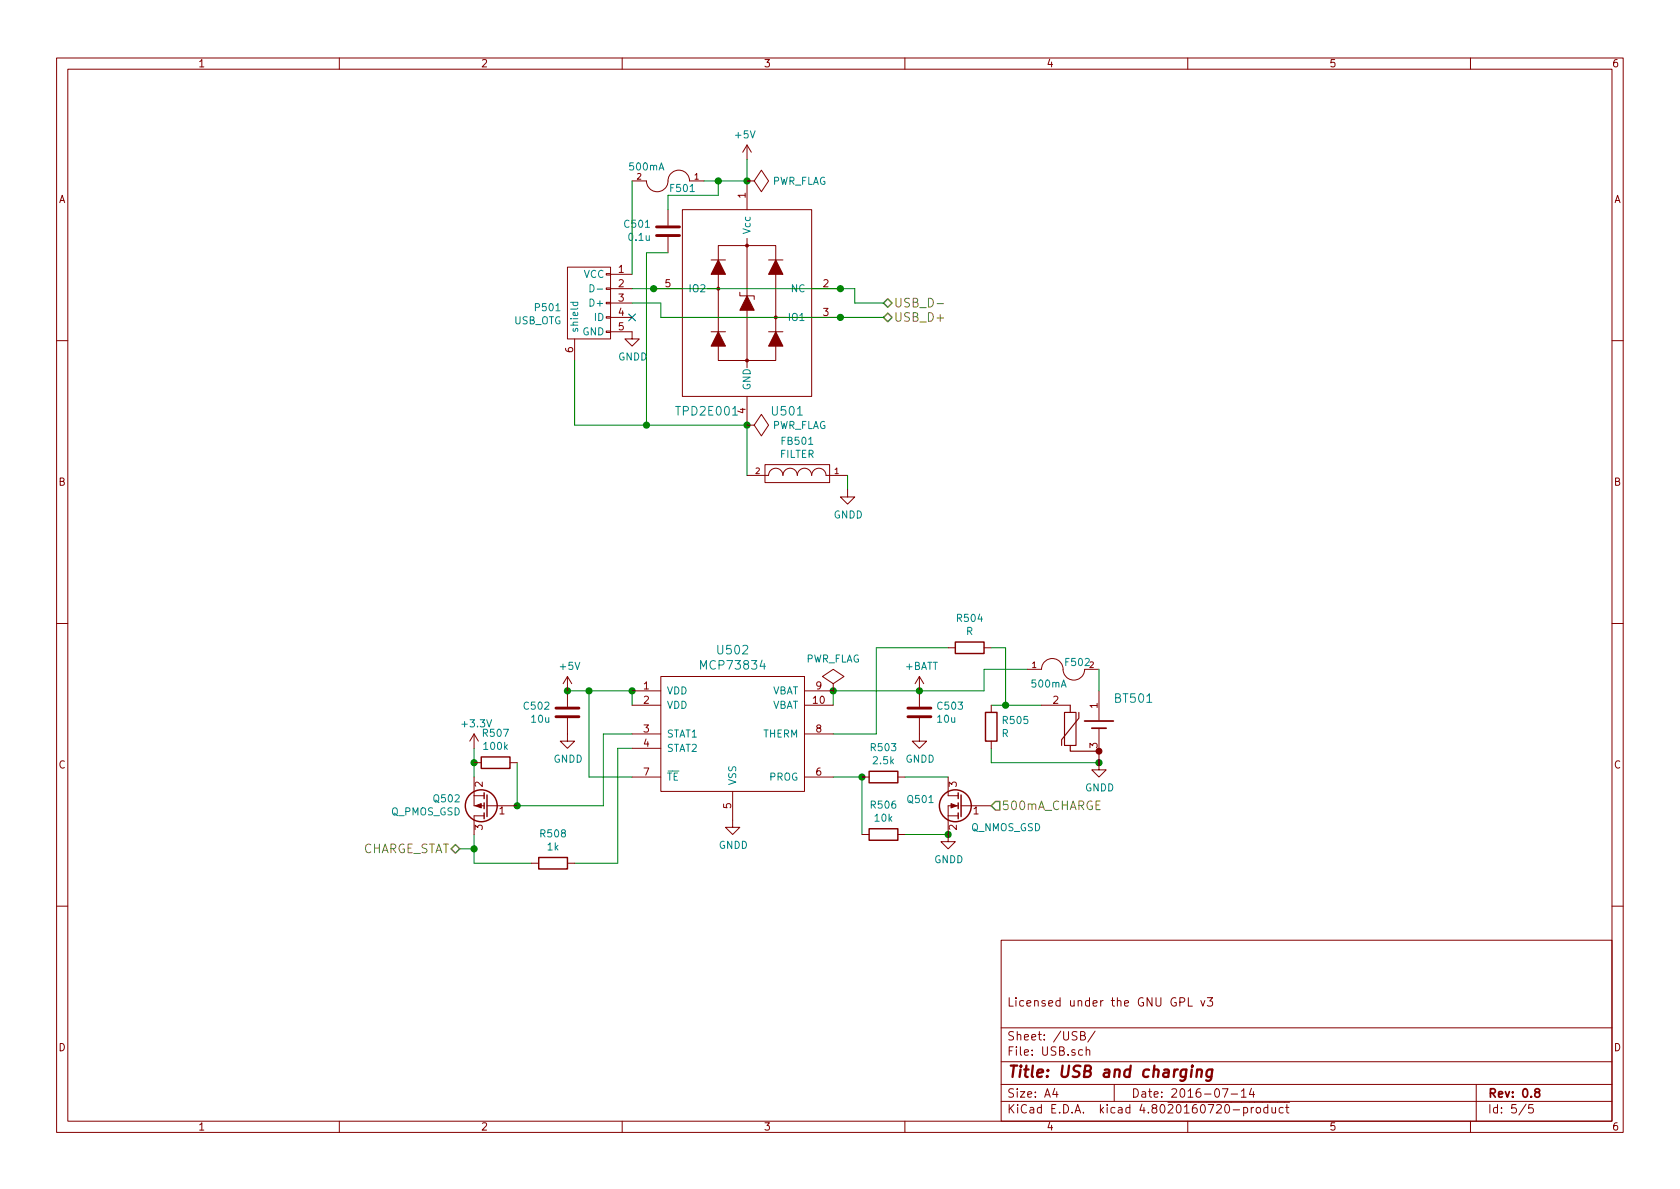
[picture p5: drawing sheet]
EESchema Schematic File Version 2
LIBS:power
LIBS:device
LIBS:transistors
LIBS:conn
LIBS:linear
LIBS:regul
LIBS:74xx
LIBS:cmos4000
LIBS:adc-dac
LIBS:memory
LIBS:xilinx
LIBS:microcontrollers
LIBS:dsp
LIBS:microchip
LIBS:analog_switches
LIBS:motorola
LIBS:texas
LIBS:intel
LIBS:audio
LIBS:interface
LIBS:digital-audio
LIBS:philips
LIBS:display
LIBS:cypress
LIBS:siliconi
LIBS:opto
LIBS:atmel
LIBS:contrib
LIBS:valves
LIBS:74xgxx
LIBS:ac-dc
LIBS:actel
LIBS:Altera
LIBS:analog_devices
LIBS:bbd
LIBS:brooktre
LIBS:cmos_ieee
LIBS:dc-dc
LIBS:diode
LIBS:elec-unifil
LIBS:ESD_Protection
LIBS:ftdi
LIBS:gennum
LIBS:graphic
LIBS:hc11
LIBS:ir
LIBS:Lattice
LIBS:logo
LIBS:maxim
LIBS:microchip_dspic33dsc
LIBS:microchip_pic10mcu
LIBS:microchip_pic12mcu
LIBS:microchip_pic16mcu
LIBS:microchip_pic18mcu
LIBS:microchip_pic32mcu
LIBS:motor_drivers
LIBS:msp430
LIBS:nordicsemi
LIBS:nxp_armmcu
LIBS:onsemi
LIBS:Oscillators
LIBS:powerint
LIBS:Power_Management
LIBS:pspice
LIBS:references
LIBS:relays
LIBS:rfcom
LIBS:sensors
LIBS:silabs
LIBS:stm8
LIBS:stm32
LIBS:supertex
LIBS:switches
LIBS:transf
LIBS:ttl_ieee
LIBS:video
LIBS:Worldsemi
LIBS:Xicor
LIBS:Zilog
LIBS:SSR
LIBS:my parts
LIBS:Multimeter-cache
EELAYER 25 0
EELAYER END
$Descr A4 11693 8268
encoding utf-8
Sheet 5 5
Title "USB and charging"
Date "2016-07-14"
Rev "0.8"
Comp ""
Comment1 "Licensed under the GNU GPL v3"
Comment2 ""
Comment3 ""
Comment4 ""
$EndDescr
$Comp
L USB_OTG P501
U 1 1
P 4100 2100
F 0 "P501" V 4130 2288 50  0000 L CNN
F 1 "USB_OTG" V 4221 2288 50  0000 L CNN
F 2 "my footprints:MicroUSB_B_Vertical" V 4050 2000 50  0001 C CNN
F 3 "" V 4050 2000 50  0000 C CNN
	1    4100 2100
	0    -1   1    0   
$EndComp
$Comp
L +5V #PWR501
U 1 1
P 5200 1100
F 0 "#PWR501" H 5200 950 50  0001 C CNN
F 1 "+5V" H 5215 1273 50  0000 C CNN
F 2 "" H 5200 1100 50  0000 C CNN
F 3 "" H 5200 1100 50  0000 C CNN
	1    5200 1100
	-1   0    0    -1  
$EndComp
Text HLabel 6150 2200 2    60   BiDi ~ 0
USB_D+
Text HLabel 6150 2100 2    60   BiDi ~ 0
USB_D-
$Comp
L TPD2E001 U501
U 1 1
P 5200 2850
F 0 "U501" H 4800 2850 60  0000 L CNN
F 1 "TPD2E001" H 5250 2850 60  0000 L CNN
F 2 "my footprints:VSOF5_HandSoldering" H 5200 2850 60  0001 C CNN
F 3 "" H 5200 2850 60  0001 C CNN
	1    5200 2850
	-1   0    0    -1  
$EndComp
$Comp
L C C501
U 1 1
P 4650 1600
F 0 "C501" H 4535 1554 50  0000 R CNN
F 1 "0.1u" H 4535 1645 50  0000 R CNN
F 2 "my footprints:SMDuniversal_0603to0805_HandSoldering" H 4688 1450 50  0001 C CNN
F 3 "" H 4650 1600 50  0000 C CNN
	1    4650 1600
	1    0    0    1   
$EndComp
$Comp
L FUSE F501
U 1 1
P 4650 1250
F 0 "F501" H 4550 1200 50  0000 C CNN
F 1 "500mA" H 4800 1350 50  0000 C CNN
F 2 "Resistors_SMD:R_1210_HandSoldering" H 4650 1250 50  0001 C CNN
F 3 "" H 4650 1250 50  0000 C CNN
	1    4650 1250
	-1   0    0    -1  
$EndComp
$Comp
L FILTER FB501
U 1 1
P 5550 3300
F 0 "FB501" H 5550 3540 50  0000 C CNN
F 1 "FILTER" H 5550 3449 50  0000 C CNN
F 2 "my footprints:SMDuniversal_0603to1210_HandSoldering" H 5550 3300 50  0001 C CNN
F 3 "" H 5550 3300 50  0000 C CNN
	1    5550 3300
	-1   0    0    -1  
$EndComp
NoConn ~ 4400 2200
Wire Wire Line
	4400 2000 5950 2000
Wire Wire Line
	4400 2100 4600 2100
Wire Wire Line
	4600 2100 4600 2200
Wire Wire Line
	4600 2200 6150 2200
Connection ~ 5850 2200
Wire Wire Line
	6150 2100 5950 2100
Wire Wire Line
	5950 2100 5950 2000
Connection ~ 4550 2000
Wire Wire Line
	4000 2950 5200 2950
Wire Wire Line
	4000 2950 4000 2500
Wire Wire Line
	5200 1250 5200 1100
Wire Wire Line
	4400 1250 4400 1900
Connection ~ 5200 1250
Wire Wire Line
	4900 1250 5200 1250
Wire Wire Line
	4650 1450 4650 1350
Wire Wire Line
	4650 1350 5000 1350
Wire Wire Line
	5000 1350 5000 1250
Connection ~ 5000 1250
Wire Wire Line
	4500 1750 4500 2950
Connection ~ 4500 2950
Wire Wire Line
	4650 1750 4500 1750
Wire Wire Line
	5900 3400 5900 3300
Wire Wire Line
	5200 2950 5200 3300
Connection ~ 5200 2950
Connection ~ 5850 2000
$Comp
L PWR_FLAG #FLG501
U 1 1
P 5200 1250
F 0 "#FLG501" H 5200 1345 50  0001 C CNN
F 1 "PWR_FLAG" V 5200 1428 50  0000 L CNN
F 2 "" H 5200 1250 50  0000 C CNN
F 3 "" H 5200 1250 50  0000 C CNN
	1    5200 1250
	0    1    1    0   
$EndComp
$Comp
L PWR_FLAG #FLG502
U 1 1
P 5200 2950
F 0 "#FLG502" H 5200 3045 50  0001 C CNN
F 1 "PWR_FLAG" V 5200 3128 50  0000 L CNN
F 2 "" H 5200 2950 50  0000 C CNN
F 3 "" H 5200 2950 50  0000 C CNN
	1    5200 2950
	0    1    1    0   
$EndComp
$Comp
L C C502
U 1 1
P 3950 4950
F 0 "C502" H 4065 4996 50  0000 L CNN
F 1 "10u" H 4065 4905 50  0000 L CNN
F 2 "my footprints:SMDuniversal_0603to1206_HandSoldering" H 3988 4800 50  0001 C CNN
F 3 "" H 3950 4950 50  0000 C CNN
	1    3950 4950
	-1   0    0    -1  
$EndComp
$Comp
L C C503
U 1 1
P 6400 4950
F 0 "C503" H 6515 4996 50  0000 L CNN
F 1 "10u" H 6515 4905 50  0000 L CNN
F 2 "my footprints:SMDuniversal_0603to1206_HandSoldering" H 6438 4800 50  0001 C CNN
F 3 "" H 6400 4950 50  0000 C CNN
	1    6400 4950
	1    0    0    -1  
$EndComp
Wire Wire Line
	4300 6000 4000 6000
Wire Wire Line
	3300 6000 3700 6000
$Comp
L R R508
U 1 1
P 3850 6000
F 0 "R508" V 3643 6000 50  0000 C CNN
F 1 "1k" V 3734 6000 50  0000 C CNN
F 2 "my footprints:SMDuniversal_0603to1210_HandSoldering" V 3780 6000 50  0001 C CNN
F 3 "" H 3850 6000 50  0000 C CNN
	1    3850 6000
	0    1    1    0   
$EndComp
Connection ~ 3600 5600
Connection ~ 3300 5900
Wire Wire Line
	3200 5900 3300 5900
Wire Wire Line
	3300 5800 3300 6000
Wire Wire Line
	4200 5600 3600 5600
Wire Wire Line
	3600 5600 3600 5300
Connection ~ 3300 5300
Wire Wire Line
	3300 5200 3300 5400
$Comp
L R R507
U 1 1
P 3450 5300
F 0 "R507" V 3243 5300 50  0000 C CNN
F 1 "100k" V 3334 5300 50  0000 C CNN
F 2 "my footprints:SMDuniversal_0603to1210_HandSoldering" V 3380 5300 50  0001 C CNN
F 3 "" H 3450 5300 50  0000 C CNN
	1    3450 5300
	0    1    1    0   
$EndComp
$Comp
L +3.3V #PWR508
U 1 1
P 3300 5200
F 0 "#PWR508" H 3300 5050 50  0001 C CNN
F 1 "+3.3V" H 3315 5373 50  0000 C CNN
F 2 "" H 3300 5200 50  0000 C CNN
F 3 "" H 3300 5200 50  0000 C CNN
	1    3300 5200
	1    0    0    -1  
$EndComp
$Comp
L Q_PMOS_GSD Q502
U 1 1
P 3400 5600
F 0 "Q502" H 3590 5554 50  0000 L CNN
F 1 "Q_PMOS_GSD" H 3590 5645 50  0000 L CNN
F 2 "TO_SOT_Packages_SMD:SOT-23" H 3600 5700 50  0001 C CNN
F 3 "" H 3400 5600 50  0000 C CNN
	1    3400 5600
	-1   0    0    1   
$EndComp
Wire Wire Line
	6100 4500 6600 4500
Connection ~ 7650 5300
Wire Wire Line
	6900 5300 7650 5300
Wire Wire Line
	6900 5200 6900 5300
Wire Wire Line
	6900 4900 7250 4900
Wire Wire Line
	6900 4500 7000 4500
$Comp
L R R504
U 1 1
P 6750 4500
F 0 "R504" V 6543 4500 50  0000 C CNN
F 1 "R" V 6634 4500 50  0000 C CNN
F 2 "my footprints:SMDuniversal_0603to1210_HandSoldering" V 6680 4500 50  0001 C CNN
F 3 "" H 6750 4500 50  0000 C CNN
	1    6750 4500
	0    1    1    0   
$EndComp
$Comp
L R R505
U 1 1
P 6900 5050
F 0 "R505" H 6970 5096 50  0000 L CNN
F 1 "R" H 6970 5005 50  0000 L CNN
F 2 "my footprints:SMDuniversal_0603to1210_HandSoldering" V 6830 5050 50  0001 C CNN
F 3 "" H 6900 5050 50  0000 C CNN
	1    6900 5050
	1    0    0    -1  
$EndComp
Wire Wire Line
	7000 4500 7000 4900
Wire Wire Line
	6100 5100 6100 4500
Wire Wire Line
	5800 5100 6100 5100
$Comp
L Li-Ion_Cell BT501
U 1 1
P 7550 5000
F 0 "BT501" H 7750 5150 60  0000 L CNN
F 1 "Li-Ion_Cell" H 7550 4500 60  0001 C CNN
F 2 "Pin_Headers:Pin_Header_Straight_1x03" H 7550 5000 60  0001 C CNN
F 3 "" H 7550 5000 60  0001 C CNN
	1    7550 5000
	1    0    0    -1  
$EndComp
Connection ~ 6400 4800
Connection ~ 5800 4800
Connection ~ 6000 5400
Wire Wire Line
	6000 5400 6000 5800
Wire Wire Line
	5800 5400 6000 5400
Wire Wire Line
	5800 4900 5800 4800
Connection ~ 4100 4800
Wire Wire Line
	4100 5400 4100 4800
Wire Wire Line
	4400 5400 4100 5400
Wire Wire Line
	4300 5200 4300 6000
Wire Wire Line
	4400 5200 4300 5200
Wire Wire Line
	4200 5100 4200 5600
Wire Wire Line
	4400 5100 4200 5100
Connection ~ 3950 4800
Connection ~ 4400 4800
Wire Wire Line
	4400 4800 4400 4900
Wire Wire Line
	3950 4800 4400 4800
$Comp
L MCP73834 U502
U 1 1
P 5100 5100
F 0 "U502" H 5100 5687 60  0000 C CNN
F 1 "MCP73834" H 5100 5581 60  0000 C CNN
F 2 "my footprints:MSOP-10_3x3mm_Pitch0.5mm" H 5100 5100 60  0001 C CNN
F 3 "" H 5100 5100 60  0001 C CNN
	1    5100 5100
	1    0    0    -1  
$EndComp
Connection ~ 6600 5800
Wire Wire Line
	6300 5400 6600 5400
Wire Wire Line
	6300 5800 6600 5800
$Comp
L Q_NMOS_GSD Q501
U 1 1
P 6700 5600
F 0 "Q501" H 6891 5646 50  0000 L CNN
F 1 "Q_NMOS_GSD" H 6150 5450 50  0000 L CNN
F 2 "TO_SOT_Packages_SMD:SOT-23" H 6900 5700 50  0001 C CNN
F 3 "" H 6700 5600 50  0000 C CNN
	1    6700 5600
	-1   0    0    -1  
$EndComp
Text HLabel 6900 5600 2    60   Input ~ 0
500mA_CHARGE
$Comp
L R R503
U 1 1
P 6150 5400
F 0 "R503" V 5943 5400 50  0000 C CNN
F 1 "2.5k" V 6034 5400 50  0000 C CNN
F 2 "my footprints:SMDuniversal_0603to1210_HandSoldering" V 6080 5400 50  0001 C CNN
F 3 "" H 6150 5400 50  0000 C CNN
	1    6150 5400
	0    1    1    0   
$EndComp
Text HLabel 3200 5900 0    60   3State ~ 0
CHARGE_STAT
$Comp
L R R506
U 1 1
P 6150 5800
F 0 "R506" V 5943 5800 50  0000 C CNN
F 1 "10k" V 6034 5800 50  0000 C CNN
F 2 "my footprints:SMDuniversal_0603to1210_HandSoldering" V 6080 5800 50  0001 C CNN
F 3 "" H 6150 5800 50  0000 C CNN
	1    6150 5800
	0    1    1    0   
$EndComp
$Comp
L +5V #PWR504
U 1 1
P 3950 4800
F 0 "#PWR504" H 3950 4650 50  0001 C CNN
F 1 "+5V" H 3965 4973 50  0000 C CNN
F 2 "" H 3950 4800 50  0000 C CNN
F 3 "" H 3950 4800 50  0000 C CNN
	1    3950 4800
	1    0    0    -1  
$EndComp
$Comp
L +BATT #PWR505
U 1 1
P 6400 4800
F 0 "#PWR505" H 6400 4650 50  0001 C CNN
F 1 "+BATT" H 6415 4973 50  0000 C CNN
F 2 "" H 6400 4800 50  0000 C CNN
F 3 "" H 6400 4800 50  0000 C CNN
	1    6400 4800
	1    0    0    -1  
$EndComp
$Comp
L FUSE F502
U 1 1
P 7400 4650
F 0 "F502" H 7500 4700 50  0000 C CNN
F 1 "500mA" H 7300 4550 50  0000 C CNN
F 2 "Resistors_SMD:R_1210_HandSoldering" H 7400 4650 50  0001 C CNN
F 3 "" H 7400 4650 50  0000 C CNN
	1    7400 4650
	1    0    0    -1  
$EndComp
Wire Wire Line
	7150 4650 6850 4650
Wire Wire Line
	6850 4650 6850 4800
Wire Wire Line
	6850 4800 5800 4800
Connection ~ 7000 4900
Wire Wire Line
	7650 4800 7650 4650
$Comp
L PWR_FLAG #FLG503
U 1 1
P 5800 4800
F 0 "#FLG503" H 5800 4895 50  0001 C CNN
F 1 "PWR_FLAG" H 5800 5024 50  0000 C CNN
F 2 "" H 5800 4800 50  0000 C CNN
F 3 "" H 5800 4800 50  0000 C CNN
	1    5800 4800
	1    0    0    -1  
$EndComp
$Comp
L GNDD #PWR509
U 1 1
P 7650 5300
F 0 "#PWR509" H 7650 5050 50  0001 C CNN
F 1 "GNDD" H 7655 5127 50  0000 C CNN
F 2 "" H 7650 5300 50  0000 C CNN
F 3 "" H 7650 5300 50  0000 C CNN
	1    7650 5300
	1    0    0    -1  
$EndComp
$Comp
L GNDD #PWR511
U 1 1
P 6600 5800
F 0 "#PWR511" H 6600 5550 50  0001 C CNN
F 1 "GNDD" H 6605 5627 50  0000 C CNN
F 2 "" H 6600 5800 50  0000 C CNN
F 3 "" H 6600 5800 50  0000 C CNN
	1    6600 5800
	1    0    0    -1  
$EndComp
$Comp
L GNDD #PWR506
U 1 1
P 3950 5100
F 0 "#PWR506" H 3950 4850 50  0001 C CNN
F 1 "GNDD" H 3955 4927 50  0000 C CNN
F 2 "" H 3950 5100 50  0000 C CNN
F 3 "" H 3950 5100 50  0000 C CNN
	1    3950 5100
	1    0    0    -1  
$EndComp
$Comp
L GNDD #PWR510
U 1 1
P 5100 5700
F 0 "#PWR510" H 5100 5450 50  0001 C CNN
F 1 "GNDD" H 5105 5527 50  0000 C CNN
F 2 "" H 5100 5700 50  0000 C CNN
F 3 "" H 5100 5700 50  0000 C CNN
	1    5100 5700
	1    0    0    -1  
$EndComp
$Comp
L GNDD #PWR502
U 1 1
P 4400 2300
F 0 "#PWR502" H 4400 2050 50  0001 C CNN
F 1 "GNDD" H 4405 2127 50  0000 C CNN
F 2 "" H 4400 2300 50  0000 C CNN
F 3 "" H 4400 2300 50  0000 C CNN
	1    4400 2300
	1    0    0    -1  
$EndComp
$Comp
L GNDD #PWR503
U 1 1
P 5900 3400
F 0 "#PWR503" H 5900 3150 50  0001 C CNN
F 1 "GNDD" H 5905 3227 50  0000 C CNN
F 2 "" H 5900 3400 50  0000 C CNN
F 3 "" H 5900 3400 50  0000 C CNN
	1    5900 3400
	1    0    0    -1  
$EndComp
$Comp
L GNDD #PWR507
U 1 1
P 6400 5100
F 0 "#PWR507" H 6400 4850 50  0001 C CNN
F 1 "GNDD" H 6405 4927 50  0000 C CNN
F 2 "" H 6400 5100 50  0000 C CNN
F 3 "" H 6400 5100 50  0000 C CNN
	1    6400 5100
	1    0    0    -1  
$EndComp
$EndSCHEMATC
